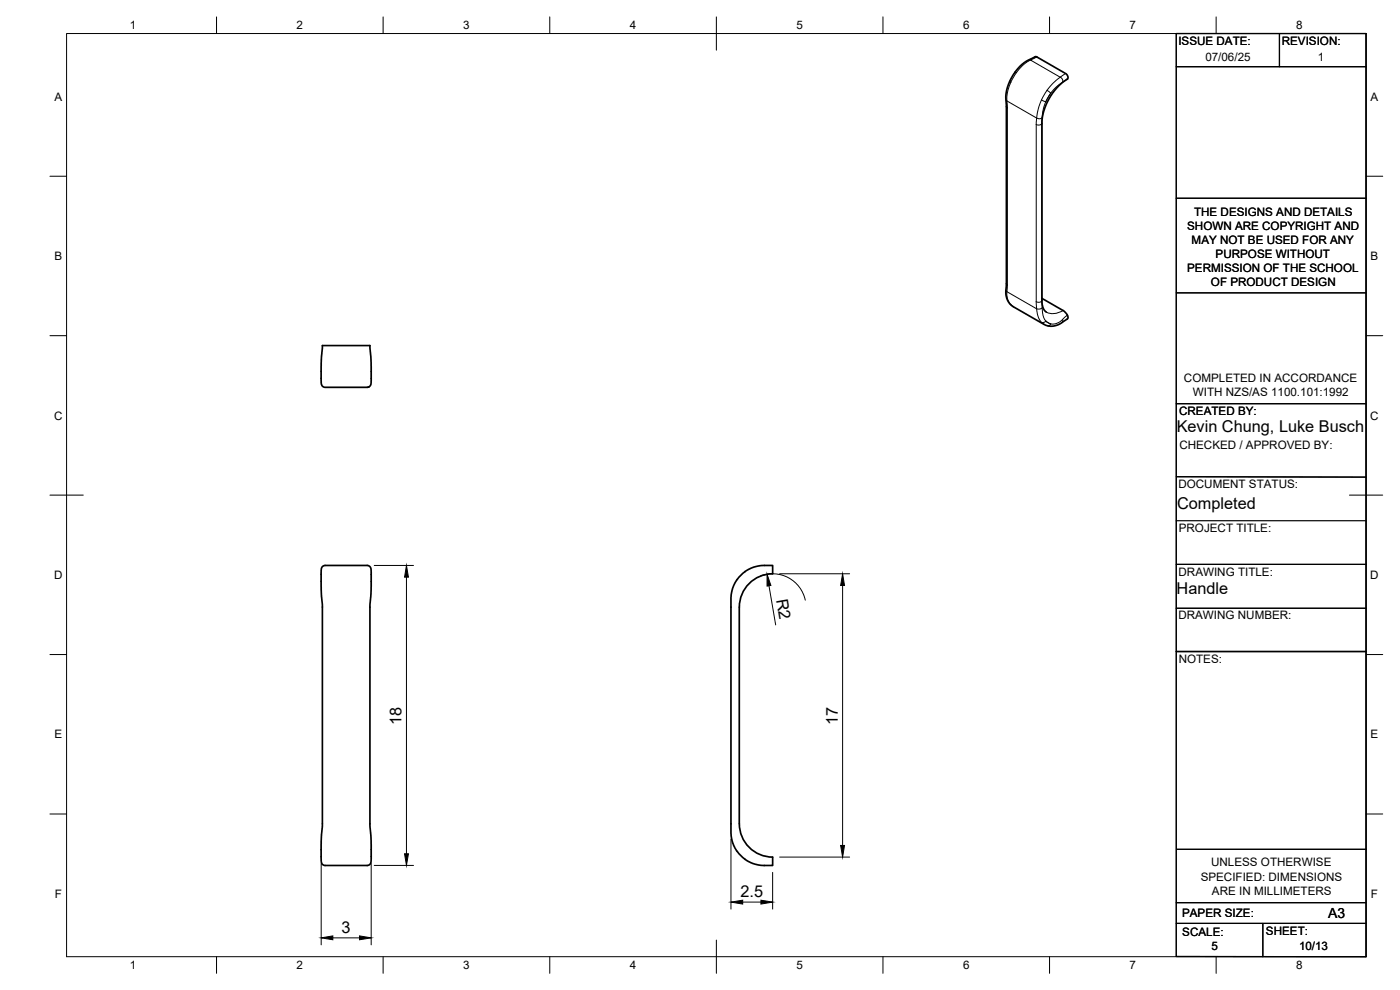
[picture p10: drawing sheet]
<svg xmlns="http://www.w3.org/2000/svg" width="420mm" height="297mm" viewBox="0 0 420 297" stroke-linecap="round" stroke-linejoin="round" font-family="sans-serif">
<!-- layer: Visible -->
<path d="M312.7 89.5l6.3 3.7a2.17 2.17 0 0 1 1.5 2.4l-2.1 1.4-1.4 .6-1.8 .3-1.4-.3-10.2-5.9-.7-.8-.8-1.6-.2-1.4 .1-2.5v-53.6l-.1-2.9 .2-1.7 .6-2.1 1.9-3.4 1.4-1.7 1.3-1.2 3.5-1.8 9.1 5.1 .6 1.2a1.08 1.08 0 0 1-.9 .9l-2.7 2.4-2 2.8-1.7 3.9-.5 3v54.3l.5 2.1 .8 .9M96.8 103.7h14.2l.4 6.2v5l-.3 .9-.8 .4h-12.8l-.7-.3-.3-.6-.1-1v-5.6zM110.8 116l-.3 .1M96.7 170.1l.8-.4h12.8l.8 .4 .3 .7v6.3l-.4 4.5v66.2l.4 4.4v5.6l-.2 1.3-.8 .6h-12.9l-.8-.4-.3-.8v-6.3l.4-4.4v-66.2l-.4-4.5v-5.6zM223.6 257.8a10.7 10.7 0 0 1-4.2-10.3v-68.2l.6-3.2a10.6 10.6 0 0 1 11.6-6.4h.3v2.3a10.3 10.3 0 0 0-10 10.2v65a10 10 0 0 0 10 10v2.5l-4.3-.2-2.2-.6-1.8-1.1" fill="none" stroke="#000" stroke-width=".51"/>
<!-- layer: Visible Narrow -->
<g fill="none" stroke="#000" stroke-width=".3">
<path d="M308.9 17.9l.4 .1-1.6 1-2.1 2.1a.72 .72 0 0 1-1 .6M311.2 17.1l-1.9 .9 8.9 5.2 1.6-1.1M301.9 30l.3 .3M302 32l.3 .4M302.2 30.3l9.1 5.2 .8 .1 .7-.4M302.3 32.4v53.1M303 24.4l.4 .3M303.4 24.7l-1.1 3.5v4.2M305 21.8l-1.6 2.9M311 37.4v53.1M312.5 30l-1.1 3.7-.4 3.7M312.6 30l1.3 .5"/>
<path d="M312.7 36.9a1.07 1.07 0 0 1-1.7 .5M312.8 35.2v57.1M313.8 30.6l-.8 2.5-.2 2.1M314.2 27.1l1.1 .8M314.2 27.1l-1.6 2.9M315.4 27.9l-1.5 2.6M318.2 23.2l-2.1 1.7-1.9 2.2M318.2 23.1l.7 .7v.9M320.3 23.7l-3.1 2.2-1.9 2M301.9 87l.3 .5M302 85.1l.3 .4M302.2 87.5l8.9 5.1 1 .1 .7-.4"/>
<path d="M302.3 85.5v3.7l.5 1.5 .6 .7-.2-.1M303.4 91.4l.7 .6M311 90.5l.4 3.8 .5 1.4 .6 1M312.6 96.7l.7 .6M312.7 90.2l-.7 .5-1-.2M312.7 90.1h.1M312.8 92.3l.2 2.4 .8 1.6M313.8 96.3l1.5 .9M313.9 96.3l1.5 .9M313.9 96.3a1.03 1.03 0 0 1-1.3 .4M315.3 97.2l-.4 .5h-.5M318.9 95.8l-.1 .9"/>
<path d="M319 93.2a5 5 0 0 1-5 .4M320.3 94.6l-2.5 2.1-1.3 .5h-1.2"/>
</g>
<!-- layer: BORDER -->
<g fill="none" stroke="#000" stroke-width=".3">
<path d="M20 10.1h390v276.9h-390zM65 5.1v5M115 5.1v5M165 5.1v5M215 5.1v10M265 5.1v5M315 5.1v5M365 5.1v5M15 52.9h5M410 52.9h5M15 100.7h5M410 100.7h5"/>
<path d="M15 148.6h10M405 148.6h10M15 196.4h5M410 196.4h5M15 244.2h5M410 244.2h5M65 287v5M115 287v5M165 287v5M215 282.1v9.9M265 287v5M315 287v5"/>
<path d="M365 287v5"/>
</g>
<!-- layer: TITLEBLOCK -->
<g fill="none" stroke="#000" stroke-width=".36">
<path d="M353 10.1h57v276.9h-57zM384 10.1v9.9M353 20h57M353 59.5h57M353 87.9h57M353 121.1h57M353 156.2h57M353 143l57 .2M353 169.3h57M353 195.5h57M353 182.5h57M353.1 254.8h57"/>
<path d="M353 270.8h56.9M353 277.1h57M379 277.1v9.9"/>
</g>
<!-- layer: FD_Dimensions -->
<g fill="none" stroke="#000" stroke-width=".3">
<path d="M112.3 169.7h11.8M122 173.2v83M228.2 172.9a10 10 0 0 1 13.5 7.2M230.8 175.8l2 11.7M234 172.2h21M252.9 175.7v78M96.4 259.1v24.4M111.4 259.1v24.4M112.3 259.7h11.8M219.4 251.8v21M234 257.2h21M222.9 270.7h5.5"/>
<path d="M231.9 261.8v11M99.9 281.4h8"/>
</g>
<path d="M122 169.7l.6 3.5h-1.2zM230.2 172.3l1.2 3.3-1.2 .3zM252.9 172.2l.5 3.5h-1.1zM121.4 256.2h1.2l-.6 3.5zM252.3 253.7h1.1l-.5 3.5zM219.4 270.7l3.5-.6v1.2zM228.4 270.1l3.5 .6-3.5 .6zM96.4 281.4l3.5-.6v1.2zM107.9 280.8l3.5 .6-3.5 .6z" fill="#000" stroke="#000" stroke-width=".3"/>
<g font-size="4.9">
<text x="353.1" y="129.5">Kevin Chung, Luke Busch</text>
<text x="353.3" y="152.6">Completed</text>
<text x="232.9" y="180" transform="rotate(80 232.9 180)">R2</text>
<text x="353.1" y="178.3">Handle</text>
<text x="120.5" y="217.5" transform="rotate(-90 120.5 217.5)">18</text>
<text x="251.5" y="217.5" transform="rotate(-90 251.5 217.5)">17</text>
<text x="222.2" y="269.2">2.5</text>
<text x="102.5" y="279.9">3</text>
</g>
<text font-size="4.2" x="398.6" y="275.5">A3</text>
<g font-size="3.5">
<text x="39" y="8.8">1</text>
<text x="89" y="8.8">2</text>
<text x="139" y="8.8">3</text>
<text x="189" y="8.8">4</text>
<text x="239" y="8.8">5</text>
<text x="289" y="8.8">6</text>
<text x="339" y="8.8">7</text>
<text x="389" y="8.8">8</text>
<text x="353.7" y="13.6">ISSUE DATE:</text>
<text x="384.7" y="13.6">REVISION:</text>
<text x="361.7" y="18.2">07/06/25</text>
<text x="395.5" y="18.2">1</text>
<text x="16.3" y="30.2">A</text>
<text x="411.3" y="30.2">A</text>
<text x="358.4" y="64.7">THE DESIGNS AND DETAILS</text>
<text x="356.3" y="68.9">SHOWN ARE COPYRIGHT AND</text>
<text x="357.6" y="73.1">MAY NOT BE USED FOR ANY</text>
<text x="364.8" y="77.4">PURPOSE WITHOUT</text>
<text x="16.3" y="78">B</text>
<text x="356.3" y="81.6">PERMISSION OF THE SCHOOL</text>
<text x="411.3" y="78">B</text>
<text x="363.4" y="85.8">OF PRODUCT DESIGN</text>
<text x="355.3" y="114.6">COMPLETED IN ACCORDANCE</text>
<text x="358" y="118.8">WITH NZS/AS 1100.101:1992</text>
<text x="16.2" y="125.9">C</text>
<text x="353.9" y="124.6">CREATED BY:</text>
<text x="411.2" y="125.9">C</text>
<text x="353.9" y="134.7">CHECKED / APPROVED BY:</text>
<text x="353.7" y="146.4">DOCUMENT STATUS:</text>
<text x="353.8" y="159.8">PROJECT TITLE:</text>
<text x="16.2" y="173.7">D</text>
<text x="353.7" y="172.7">DRAWING TITLE:</text>
<text x="411.2" y="173.7">D</text>
<text x="353.7" y="185.9">DRAWING NUMBER:</text>
<text x="353.8" y="198.9">NOTES:</text>
<text x="16.3" y="221.6">E</text>
<text x="411.3" y="221.6">E</text>
<text x="363.5" y="260">UNLESS OTHERWISE</text>
<text x="16.4" y="269.4">F</text>
<text x="360.3" y="264.2">SPECIFIED: DIMENSIONS</text>
<text x="363.7" y="268.4">ARE IN MILLIMETERS</text>
<text x="411.4" y="269.4">F</text>
<text x="354.8" y="275.2">PAPER SIZE:</text>
<text x="354.8" y="280.8">SCALE:</text>
<text x="379.9" y="280.6">SHEET:</text>
<text x="363.6" y="284.9">5</text>
<text x="389.8" y="285">10/13</text>
<text x="39" y="290.8">1</text>
<text x="89" y="290.8">2</text>
<text x="139" y="290.8">3</text>
<text x="189" y="290.8">4</text>
<text x="239" y="290.8">5</text>
<text x="289" y="290.8">6</text>
<text x="339" y="290.8">7</text>
<text x="389" y="290.8">8</text>
</g>
</svg>
